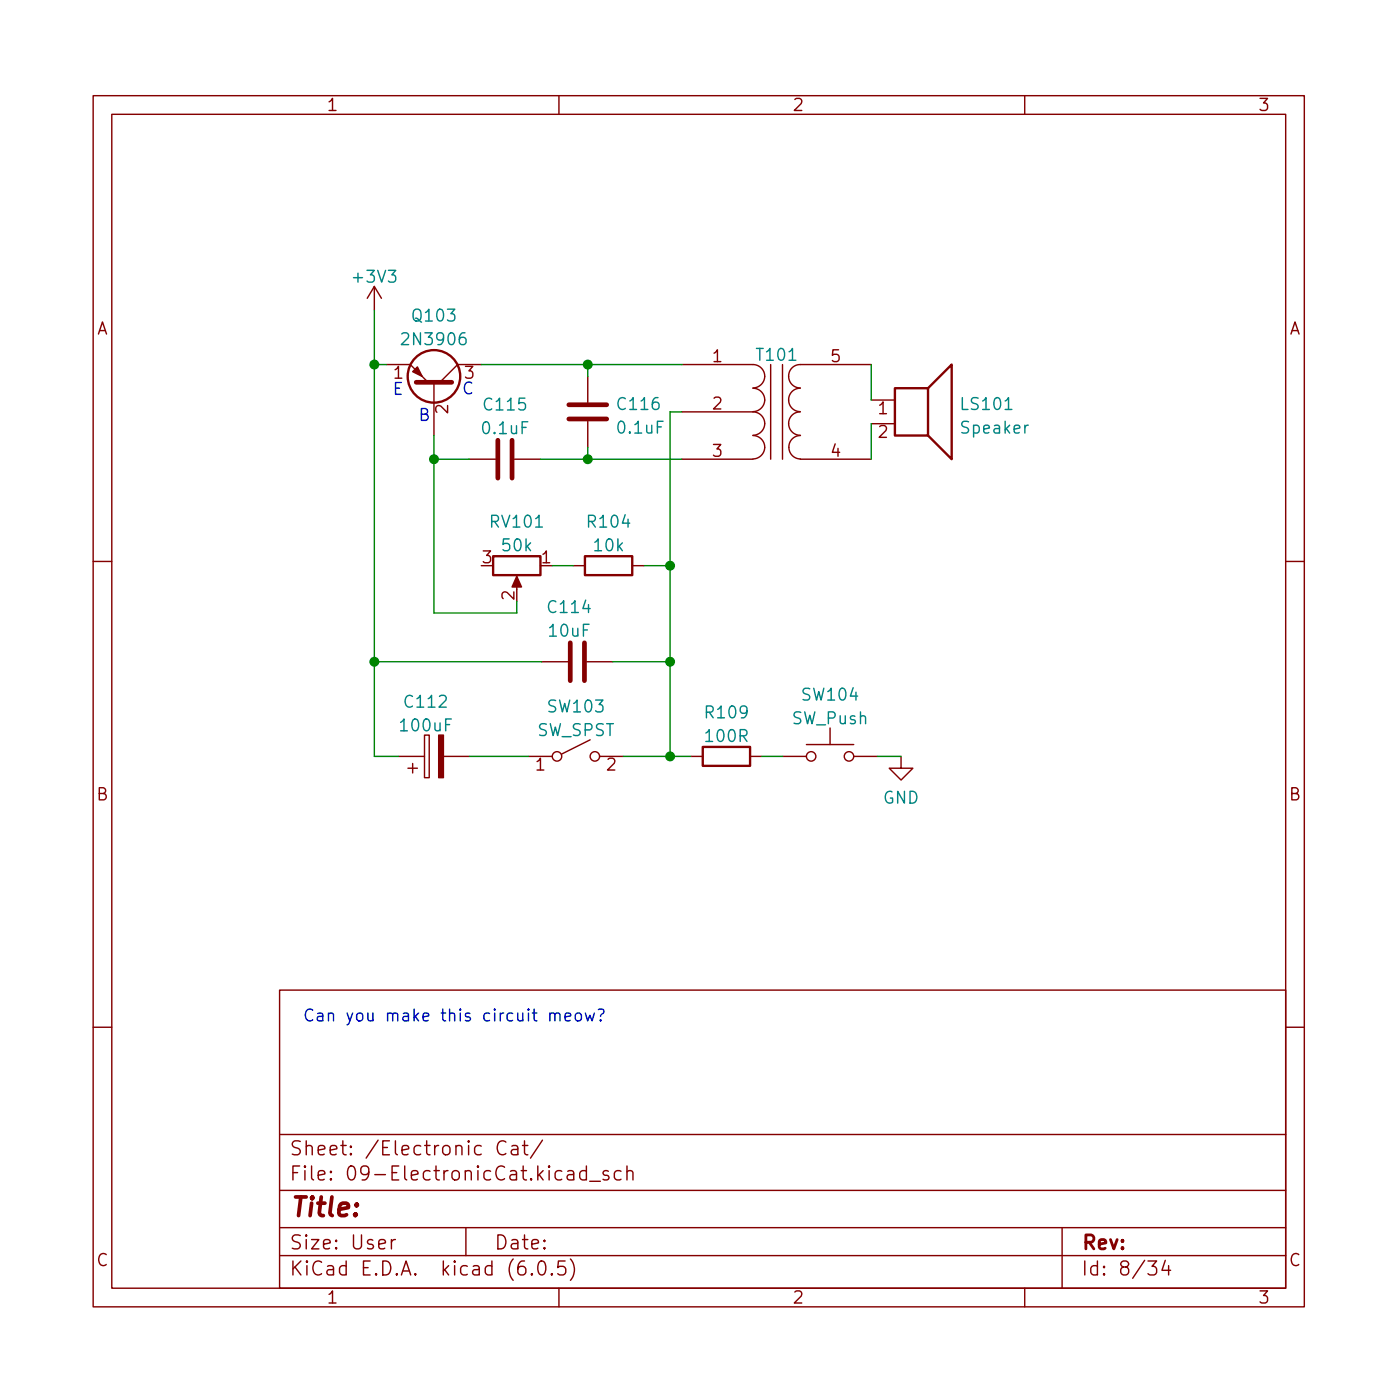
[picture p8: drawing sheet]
<svg xmlns="http://www.w3.org/2000/svg" width="150mm" height="150mm" viewBox="0 0 150 150" stroke-linecap="round" stroke-linejoin="round" font-family="sans-serif">
<g fill="none" stroke="#840000" stroke-width=".15">
<path d="M10 10.3h130v130h-130zM12 12.3h126v126h-126zM60 10.3v2M110 10.3v2M40.2 30.8l-.8 1.2M40.2 30.8v2.5M40.2 30.8l.7 1.2M41.5 39.1h2.5l1.9 1.9M51.7 39.1h-2.6l-1.9 1.9M73.2 39.1h7.6a1.26 1.26 0 0 1 1.3 1.3 1.26 1.26 0 0 1-1.3 1.2M82.7 39.1v10.2M84 39.1v10.2"/>
<path d="M93.5 39.1h-7.6a1.26 1.26 0 0 0-1.2 1.3 1.26 1.26 0 0 0 1.2 1.2M46.6 41v5.8M50.4 49.3h2.8M55.2 49.3h2.8M63.1 40.4v2.8M63.1 45.2v2.8M73.2 44.2h7.6a1.27 1.27 0 0 1 1.3 1.3 1.27 1.27 0 0 1-1.3 1.3 1.26 1.26 0 0 1 1.3 1.2 1.26 1.26 0 0 1-1.3 1.3M73.2 49.3h7.6M80.8 41.7a1.26 1.26 0 0 1 1.3 1.2 1.26 1.26 0 0 1-1.3 1.3M85.9 44.2a1.26 1.26 0 0 0-1.2 1.3 1.26 1.26 0 0 0 1.2 1.2M85.9 41.7a1.26 1.26 0 0 0-1.2 1.2 1.26 1.26 0 0 0 1.2 1.3M85.9 49.3h7.6"/>
<path d="M85.9 46.8a1.26 1.26 0 0 0-1.2 1.2 1.26 1.26 0 0 0 1.2 1.3M93.5 42.9h2.6M93.5 45.5h2.6M10 60.3h2M45.6 78.9h.5v4.6h-.5zM55.5 62.2v1.1M58.2 71h2.8M61.5 60.7h1.3M63 71h2.8M63.3 79.4l-3 1.5M67.9 60.7h1.2M86.6 79.9h5"/>
<path d="M89.1 78.1v1.8M138 60.3h2M42.8 81.2h2.8M43.8 82.5h1M44.3 82v1M47.6 81.2h2.8M56.7 81.2h2.6M64.4 81.2h2.5M74.2 81.2h1.2M80.5 81.2h1.3M84 81.2h2.6M91.6 81.2h2.6"/>
<path d="M96.7 81.2v1.3h1.3l-1.3 1.2-1.2-1.2h1.2M10 110.3h2M30 106.3h108v32h-108zM138 110.3h2M30 134.8h108M30 131.8h108M30 127.8h108M30 121.8h108M42 133.1v1M42.4 133.1a.38 .38 0 0 0-.4 .2M50 131.8v3M54.3 122.6a.6 .6 0 0 0-.7 0 .6 .6 0 0 0-.2 .7 .56 .56 0 0 0 .3 .6 .56 .56 0 0 0 .6-.1"/>
<path d="M54.9 123h.2h.4l.1 .2v.8M55.6 123.3l-.5 .1a.29 .29 0 0 0-.2 .3 .29 .29 0 0 0 .2 .3l.5-.1M56.1 123h.6M56.3 122.5v1.2l.1 .2 .3 .1M57.1 136.7l.1 .1-.1 .1-.1-.1 .1-.1v.2M57.9 135.4a.36 .36 0 0 1 .6 .2 .88 .88 0 0 1-.3 1.3 .38 .38 0 0 1-.4-.3 1.17 1.17 0 0 1 .1-1.2zM58.2 122.4l-1.3 1.9M59.2 136.7l.1 .1-.1 .1v-.1v-.1v.2M60 138.3v2M60.7 135.4h-.8v.7l.2-.2 .5 .1 .1 .2v.5l-.3 .2h-.3l-.2-.2M60.9 125.7h.2h.4l.1 .2v.8M61.2 135.1a1.72 1.72 0 0 1 0 2.3"/>
<path d="M61.6 126l-.5 .1a.29 .29 0 0 0-.2 .3 .29 .29 0 0 0 .2 .3l.5-.1M62.9 125.7h-.4l-.3 .2v.5l.2 .2 .1 .1 .4-.1M62.9 125.2v1.5M63.3 126.8h1.1M65.3 125.7h-.4l-.2 .2 .1 .2 .5 .1 .1 .2-.1 .2-.1 .1-.5-.1M66.7 125.7h-.5l-.3 .2v.5l.2 .2 .1 .1 .5-.1M67.3 125.8a.37 .37 0 0 1 .6 .1v.8M67.3 125.2v1.5M110 138.3v2M114 131.8v6.5M123.2 135.4h1l-.5 .5a.41 .41 0 0 1 .5 .3v.4l-.2 .2-.6 .1-.2-.2M125.1 135.3l-.4 1.1h1"/>
<path d="M125.4 135.9v1"/>
<circle cx="59.8" cy="81.2" r=".51"/>
<circle cx="63.9" cy="81.2" r=".51"/>
<circle cx="87.1" cy="81.2" r=".51"/>
<circle cx="91.1" cy="81.2" r=".51"/>
</g>
<path d="M44.7 41h3.8M53.4 47.3v4M55 47.3v4M61.1 45h4M61.1 43.5h4M61.2 69v4.1M62.7 69v4.1" fill="none" stroke="#840000" stroke-width=".51"/>
<g fill="#840000" stroke="#840000" stroke-width=".15">
<path d="M44.8 39.4l.5 1-1-.5z"/>
<path d="M47.1 78.9h.5v4.6h-.5z"/>
<path d="M55.5 61.9l.5 1.1h-1z"/>
</g>
<g fill="none" stroke="#840000" stroke-width=".25">
<path d="M52.9 59.7h5.1v2h-5.1zM62.8 59.7h5.1v2h-5.1zM96.1 41.7h3.5v5.1h-3.5zM99.6 41.7l2.6-2.6v10.2l-2.6-2.5M75.4 80.2h5.1v2h-5.1z"/>
<circle cx="46.6" cy="40.4" r="2.82"/>
</g>
<path d="M59 108.9a.32 .32 0 0 1 .6 0v.7M59 108.7v.9M59.6 108.9l.2-.2 .3 .1v.8M60.7 109.2l.6-.2-.1-.2-.4-.1-.1 .2v.6l.1 .1 .4-.1M61.9 108.8a.34 .34 0 0 1 .5 .2v.3a.34 .34 0 0 1-.3 .3 .34 .34 0 0 1-.4-.3v-.3zM62.8 108.7l.3 .9 .2-.6 .3 .6 .2-.9M64.2 108.4l.5-.1a.32 .32 0 0 1 .1 .4 .32 .32 0 0 1-.3 .2v.2M64.5 109.5v.1l-.1-.1h.1v.1" fill="none" stroke="#0000c2" stroke-width=".15"/>
<g fill="none" stroke="#008400" stroke-width=".15">
<path d="M40.2 33.3v47.9h2.6M40.2 39.1h1.3M51.7 39.1h21.5M63.1 39.1v1.3M93.5 39.1v3.8M46.6 49.3h3.8M46.6 46.8v19h8.9v-1.3M58 49.3h15.2M63.1 48v1.3M73.2 44.2h-1.3v37M93.5 45.5v3.8M40.2 71h18"/>
<path d="M59.3 60.7h2.2M65.8 71h6.1M69.1 60.7h2.8M50.4 81.2h6.3M66.9 81.2h7.3M81.8 81.2h2.2M94.2 81.2h2.5"/>
</g>
<g fill="#008400" stroke="#008400" stroke-width=".15">
<circle cx="71.9" cy="60.7" r=".46"/>
<circle cx="71.9" cy="81.2" r=".46"/>
<circle cx="71.9" cy="71" r=".46"/>
<circle cx="40.2" cy="71" r=".46"/>
<circle cx="63.1" cy="39.1" r=".46"/>
<circle cx="63.1" cy="49.3" r=".46"/>
<circle cx="46.6" cy="49.3" r=".46"/>
<circle cx="40.2" cy="39.1" r=".46"/>
</g>
<text font-size="2.8" fill="#840000" x="31" y="130.6">Title:</text>
<g font-size="2.1" fill="#840000">
<text x="31" y="124">Sheet: /Electronic Cat/</text>
<text x="31" y="126.7">File: 09-ElectronicCat.kicad_sch</text>
<text x="31" y="136.9">KiCad E.D.A. kicad (6.0.5)</text>
<text x="31" y="134.1">Size: User</text>
<text x="53" y="134.1">Date:</text>
<text x="116" y="134.1">Rev:</text>
<text x="116" y="136.9">Id: 8/34</text>
</g>
<g font-size="1.8" fill="#840000">
<text x="35" y="11.9">1</text>
<text x="85" y="11.9">2</text>
<text x="135" y="11.9">3</text>
<text x="10.3" y="35.9">A</text>
<text x="138.4" y="35.9">A</text>
<text x="42.3" y="40.7">1</text>
<text x="49.9" y="40.7">3</text>
<text x="76.5" y="38.9">1</text>
<text x="89.2" y="38.9">5</text>
<text x="48.1" y="44.4" transform="rotate(-90 48.1 44.4)">2</text>
<text x="76.5" y="44">2</text>
<text x="94.3" y="44.5">1</text>
<text x="94.3" y="47">2</text>
<text x="76.5" y="49">3</text>
<text x="89.2" y="49">4</text>
<text x="51.8" y="60.5">3</text>
<text x="55.2" y="64.4" transform="rotate(-90 55.2 64.4)">2</text>
<text x="58.2" y="60.5">1</text>
<text x="57.5" y="82.7">1</text>
<text x="65.1" y="82.7">2</text>
<text x="10.3" y="85.9">B</text>
<text x="138.4" y="85.9">B</text>
<text x="10.3" y="135.9">C</text>
<text x="138.4" y="135.9">C</text>
<text x="35" y="139.9">1</text>
<text x="85" y="139.9">2</text>
<text x="135" y="139.9">3</text>
</g>
<g font-size="1.8" fill="#008484">
<text x="38.1" y="30.4">+3V3</text>
<text x="44.4" y="34.5">Q103</text>
<text x="43.5" y="37.1">2N3906</text>
<text x="81.4" y="38.7">T101</text>
<text x="51.9" y="46.6">0.1uF</text>
<text x="52.1" y="44.1">C115</text>
<text x="66.4" y="46.5">0.1uF</text>
<text x="66.4" y="44">C116</text>
<text x="103.3" y="46.5">Speaker</text>
<text x="103.3" y="44">LS101</text>
<text x="52.8" y="56.6">RV101</text>
<text x="54" y="59.2">50k</text>
<text x="63.2" y="56.6">R104</text>
<text x="63.9" y="59.2">10k</text>
<text x="59" y="65.8">C114</text>
<text x="59" y="68.3">10uF</text>
<text x="43.6" y="76">C112</text>
<text x="58.9" y="76.5">SW103</text>
<text x="75.9" y="77.1">R109</text>
<text x="85" y="77.7">SW_Push</text>
<text x="86.2" y="75.2">SW104</text>
<text x="43.1" y="78.5">100uF</text>
<text x="57.6" y="79">SW_SPST</text>
<text x="75.9" y="79.7">100R</text>
<text x="94.8" y="86.3">GND</text>
</g>
<g font-size="1.8" fill="#0000c2">
<text x="42.2" y="42.4">E</text>
<text x="45" y="45.2">B</text>
<text x="49.7" y="42.3">C</text>
<text x="32.5" y="109.6">Can you make this circuit meow?</text>
</g>
</svg>
